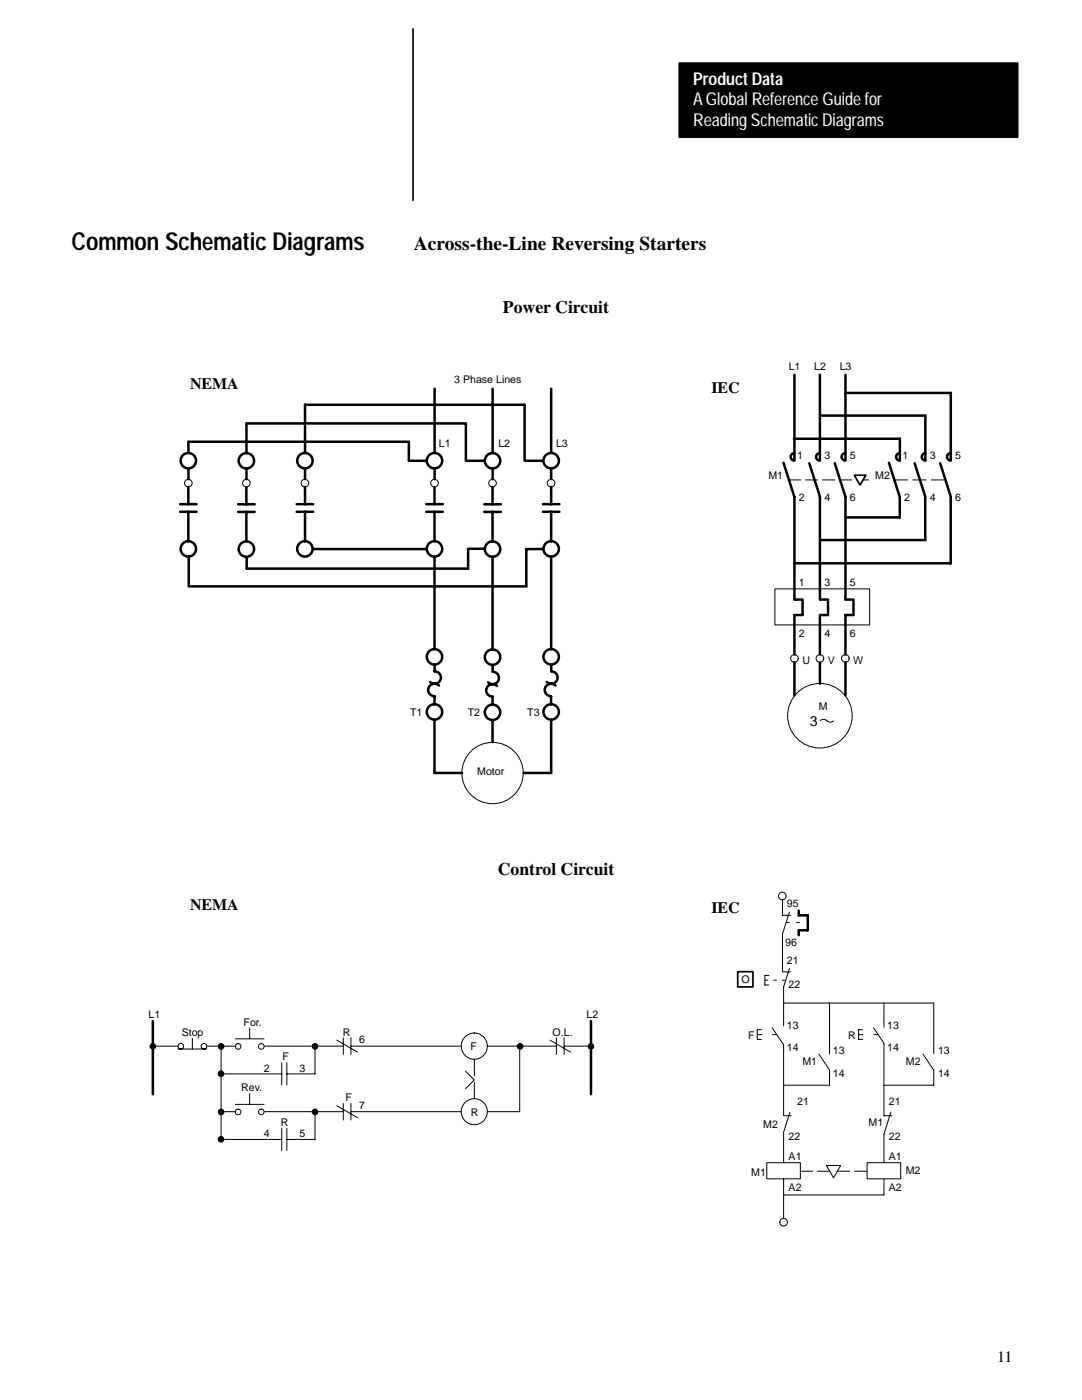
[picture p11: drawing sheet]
<svg xmlns="http://www.w3.org/2000/svg" width="216mm" height="279mm" viewBox="0 0 216 279" stroke-linecap="round" stroke-linejoin="round" font-family="sans-serif">
<path d="M82.4 5.8v34.2" fill="none" stroke="#000" stroke-width=".34"/>
<path d="M135.5 12.6h67.6v14.8h-67.6z" fill-rule="evenodd" fill="#000" stroke="#000" stroke-width=".34"/>
<g fill="none" stroke="#000" stroke-width=".2">
<path d="M110 95.7a.76 .76 0 0 0-.7 1 .76 .76 0 0 0 1.2 .3 .76 .76 0 0 0-.2-1.3h-.3M154.6 117.5h18.9v7.2h-18.9zM163.7 143.8l.4-.2h.5l1.1 .5 .6-.2M30.5 208.8h5M35.5 209.4h5.8M36.1 208.2a.56 .56 0 0 0-.5 .8 .56 .56 0 0 0 .8 .2 .56 .56 0 0 0 0-.9h-.3M38.4 207.2v2.1M41.3 208.8h5.6M44.1 208.8v18.1M44.4 214.3h11.8M47 207.3h5.7M49.8 205.1v2.2"/>
<path d="M49.8 218.2v2.2M52.8 208.8h15.7M56.2 212.1v4.4M57.2 212.1v4.4M62.9 208.8v5.5h-5.7M67.2 207.6l4.1 2.4M68.5 207.1v3.3M70 208.8h22M70 207.1v3.3M92.9 213.8l1.7 1.7-1.7 1.8M94.6 219.3a2.6 2.6 0 0 0-2.3 3.7 2.6 2.6 0 0 0 4.4 .5 2.6 2.6 0 0 0-1.5-4.2h-.6M97.3 208.8h13.7"/>
<path d="M103.7 208.9v12.9l-6.4 .1M109.7 207.6l4.2 2.4M111 207.1v3.3M112.6 207.1v3.3M112.6 208.8h5.3M44.4 221.9h2.5M44.4 227.4h11.8M47 220.4h5.7M52.8 221.9h15.7M56.2 225.2v4.4M57.2 225.2v4.4M62.9 221.9v5.5h-5.7"/>
<path d="M67.2 220.7l4.1 2.4M68.5 220.2v3.3M70 220.2v3.3M70 221.9h22"/>
<circle cx="37.6" cy="96.4" r=".75"/>
<circle cx="49.2" cy="96.4" r=".76"/>
<circle cx="60.8" cy="96.4" r=".75"/>
<circle cx="86.7" cy="96.4" r=".75"/>
<circle cx="98.3" cy="96.4" r=".75"/>
<circle cx="158.5" cy="131.4" r=".76"/>
<circle cx="163.6" cy="131.4" r=".76"/>
<circle cx="168.7" cy="131.4" r=".76"/>
<circle cx="98.3" cy="154.3" r="6.1"/>
<circle cx="163.6" cy="142.8" r="6.4"/>
<circle cx="40.7" cy="208.8" r=".56"/>
<circle cx="47.5" cy="208.8" r=".56"/>
<circle cx="52.1" cy="208.8" r=".56"/>
<circle cx="94.6" cy="208.8" r="2.61"/>
<circle cx="47.5" cy="221.9" r=".56"/>
<circle cx="52.1" cy="221.9" r=".56"/>
</g>
<g fill="none" stroke="#000" stroke-width=".5">
<path d="M86.7 77.6v12.8M98.3 77.6v12.8M110 77.6v12.8M158.5 74.8v17.1M163.6 74.8v17.1M168.7 74.8v17.1M168.7 78.4h21M189.7 78.4v13.5a.73 .73 0 0 1-.7-.7 .73 .73 0 0 1 .7-.8M37.6 88.2h44v3.7M37.6 97.2v3.4M37.6 88.2v2.2M37.6 93.5v2.1"/>
<path d="M49.2 97.3v3.3M49.2 90.4v-5.9h43.8v7.4M49.2 93.5v2.1M60.9 93.5v2.1M60.9 97.2v3.4M81.6 92h3.5M86.7 97.2v3.4M86.7 93.5v2.1M93.1 92h3.5M98.3 97.2v3.4M98.3 93.5v2.1M104.7 80.8h-43.8v9.6"/>
<path d="M104.7 80.8v11.1M104.8 92h3.5M110 93.5v2.1M110 97.2v3.4M156.3 92.4l2.2 6.7M158.4 87.6h21.2M158.5 90.4a.73 .73 0 0 0-.7 .8 .73 .73 0 0 0 .7 .7M158.5 99.2v20.4M161.5 92.4l2.1 6.7M163.6 90.4a.73 .73 0 0 0-.8 .8 .73 .73 0 0 0 .8 .7M163.6 99.1v20.5M163.6 82.9h21v9"/>
<path d="M166.6 92.4l2.1 6.7M168.7 90.4a.73 .73 0 0 0-.8 .8 .73 .73 0 0 0 .8 .7M168.7 99.1v20.5M177.4 92.4l2.1 6.7M179.5 90.4a.73 .73 0 0 0-.7 .8 .73 .73 0 0 0 .7 .7M179.5 99.2v4.1h-10.8M179.6 87.6v4.3M182.5 92.4l2.1 6.7M184.6 99.1v8.7h-20.9M184.7 90.4a.73 .73 0 0 0-.8 .8 .73 .73 0 0 0 .8 .7M187.6 92.4l2.1 6.7M189.7 99.1v13.3h-31.2"/>
<path d="M35.9 100.6h3.3M35.9 102.1h3.3M37.6 102.1v5.9M47.5 100.6h3.3M47.5 102.2h3.3M49.2 102.2v5.8M49.2 111.1v2.4h44.2M59.2 100.6h3.3M59.2 102.1h3.3M60.9 102.1v5.9M62.4 109.6h22.7M85.1 100.6h3.3"/>
<path d="M85.1 102.1h3.3M86.7 102.1v5.9M86.7 111.1v18.4M93.4 109.6v3.9M93.4 109.5h3.4M96.6 100.6h3.3M96.6 102.2h3.3M98.3 102.2v5.8M98.3 111.1v18.5M105 109.6v7.4h-67.3v-5.9M105 109.6h3.4M108.3 100.6h3.3"/>
<path d="M108.3 102.1h3.3M110 102.1v5.9M110 111.1v18.4M158.5 119.7h1.6v3h-1.5M163.6 119.7h1.6v3h-1.6M168.7 119.7h1.6v3M86.7 134a1.25 1.25 0 0 1 1.2 1.7 1.25 1.25 0 0 1-2.1 .4M86.7 132.6v1.4M87.6 136.8a1.25 1.25 0 0 0-2.1 .4 1.25 1.25 0 0 0 1.2 1.7v1.6M98.3 132.7v1.4a1.25 1.25 0 0 1 1.2 1.7 1.25 1.25 0 0 1-2.1 .4M99.2 136.9a1.25 1.25 0 0 0-2.1 .4 1.25 1.25 0 0 0 1.2 1.7v1.6M110 134a1.25 1.25 0 0 1 1.2 1.7 1.25 1.25 0 0 1-2.1 .4"/>
<path d="M110 132.6v1.4M110.9 136.8a1.25 1.25 0 0 0-2.1 .4 1.25 1.25 0 0 0 1.2 1.7v1.6M158.5 122.8v7.8M158.5 132.2v6.6M163.6 122.8v7.8M163.6 132.2v4.2M168.7 122.8v7.8M168.7 132.2v6.6M168.7 122.7h1.6M86.7 143.6v10.7h5.5M98.3 143.7v4.4M104.5 154.3h5.5"/>
<path d="M110 143.6v10.7M30.5 203.8v14.6M117.9 203.8v14.6"/>
<circle cx="37.6" cy="91.9" r="1.54"/>
<circle cx="49.2" cy="92" r="1.54"/>
<circle cx="60.8" cy="91.9" r="1.54"/>
<circle cx="86.7" cy="91.9" r="1.54"/>
<circle cx="98.3" cy="92" r="1.54"/>
<circle cx="110" cy="91.9" r="1.54"/>
<circle cx="37.6" cy="109.5" r="1.54"/>
<circle cx="49.2" cy="109.6" r="1.54"/>
<circle cx="60.8" cy="109.5" r="1.54"/>
<circle cx="86.7" cy="109.5" r="1.54"/>
<circle cx="98.3" cy="109.6" r="1.54"/>
<circle cx="110" cy="109.5" r="1.54"/>
<circle cx="86.7" cy="131.1" r="1.54"/>
<circle cx="98.3" cy="131.1" r="1.54"/>
<circle cx="110" cy="131.1" r="1.54"/>
<circle cx="86.7" cy="142.1" r="1.54"/>
<circle cx="98.3" cy="142.2" r="1.54"/>
<circle cx="110" cy="142.1" r="1.54"/>
</g>
<g fill="#000" stroke="#000" stroke-width=".2">
<circle cx="30.5" cy="208.8" r=".56"/>
<circle cx="44.1" cy="214.3" r=".56"/>
<circle cx="44.1" cy="208.8" r=".56"/>
<circle cx="62.9" cy="208.8" r=".56"/>
<circle cx="117.9" cy="208.8" r=".56"/>
<circle cx="44.1" cy="227.4" r=".56"/>
<circle cx="44.1" cy="221.9" r=".56"/>
<circle cx="62.9" cy="221.9" r=".56"/>
</g>
<path d="M94.7 211.4v7.9" fill="none" stroke="#000" stroke-width=".2" stroke-dasharray="3.3 1.2"/>
<path d="M157.3 95.8h16.1" fill="none" stroke="#000" stroke-width=".2" stroke-dasharray="2.5 .9"/>
<path d="M178.4 95.8h10.2" fill="none" stroke="#000" stroke-width=".2" stroke-dasharray="2.7 1"/>
<path d="M170.5 94.8h2.3l-1.2 2z" fill="#fff"/>
<path d="M170.5 94.8h2.3l-1.2 2z" fill="none" stroke="#000" stroke-width=".34"/>
<path d="M156.1 186.3v7.6l1.7 .1M157.5 193.3l-1.1 3.7v7.8M154.1 205.1l2.2 3.4M153 232h6.7v3.3h-6.7zM156.4 226v6M156.4 235.3v7.9M173 232h6.7v3.3h-6.7z" fill="none" stroke="#000" stroke-width=".2"/>
<circle cx="156.1" cy="178.8" r=".76" fill="#fff"/>
<g fill="none" stroke="#000" stroke-width=".2">
<path d="M152.6 194.7v1.9M152.7 196.6h.7M152.7 194.7h.8M151.1 205.5v1.9h.8M151.1 205.5h.8M156.4 216.6h9.1"/>
<circle cx="156.1" cy="178.8" r=".76"/>
</g>
<path d="M156.6 195.6h-4" fill="none" stroke="#000" stroke-width=".2" stroke-dasharray=".5 1.2"/>
<path d="M155 206.5h-3.9" fill="none" stroke="#000" stroke-width=".2" stroke-dasharray=".9 2.1"/>
<circle cx="156.4" cy="243.9" r=".76" fill="#fff"/>
<g fill="none" stroke="#000" stroke-width=".2">
<path d="M156.1 179.6l.1 3.1h1.6M157.5 182l-1.4 4.4M156.4 200.2h29.9v10.1M163.4 210.4l2.1 3.2M165.5 200.2v10.1M165.5 213.6v3M171.3 205.5v1.9M171.3 207.4h.8M171.4 205.5h.8M174.3 205.1l2.1 3.1v14.5M176.4 200.2v4.8M176.4 216.6h9.9"/>
<path d="M184.2 210.4l2.1 3.1M186.3 213.5v3.1M156.4 222.7h1.5M156.4 238.5h20M157.6 222l-1.2 3.9M176.4 235.3v3.2M176.4 222.7h1.6M177.8 222l-1.4 4.4v5.6"/>
<circle cx="156.4" cy="243.9" r=".76"/>
</g>
<path d="M159.4 181.7v1M159.4 182.7h1.8v3M161.1 185.7h-1.7v.9" fill="none" stroke="#000" stroke-width=".5"/>
<path d="M156.9 184.1h2.7" fill="none" stroke="#000" stroke-width=".2" stroke-dasharray=".6 1.5"/>
<path d="M175.2 206.5h-3.9" fill="none" stroke="#000" stroke-width=".2" stroke-dasharray=".9 2.1"/>
<path d="M164.9 232.6h2.8l-1.4 2.5z" fill="#fff"/>
<path d="M156.4 208.5v14.2M164.9 232.6h2.8l-1.4 2.5z" fill="none" stroke="#000" stroke-width=".2"/>
<path d="M159.7 233.7h5.9M167.1 233.7h5.9" fill="none" stroke="#000" stroke-width=".2" stroke-dasharray="2.5 .9"/>
<path d="M147.2 193.9h3v3.1h-3z" fill="none" stroke="#000" stroke-width=".34"/>
<circle cx="103.8" cy="208.8" r=".56" fill="#000" stroke="#000" stroke-width=".2"/>
<text font-size="4.9" x="14.2" y="49.9">Common Schematic Diagrams</text>
<text font-size="3.9" x="82.6" y="49.9">Across-the-Line Reversing Starters</text>
<g font-size="3.5" fill="#fff">
<text x="138.3" y="17">Product Data</text>
<text x="138.3" y="20.9">A Global Reference Guide for</text>
<text x="138.3" y="25.1">Reading Schematic Diagrams</text>
</g>
<g font-size="3.5">
<text x="100.4" y="62.5">Power Circuit</text>
<text x="99.3" y="174.7">Control Circuit</text>
</g>
<g font-size="3.2">
<text x="37.9" y="77.7">NEMA</text>
<text x="141.9" y="78.4">IEC</text>
<text x="37.9" y="181.5">NEMA</text>
<text x="141.9" y="182.2">IEC</text>
<text x="199" y="271.8">11</text>
</g>
<text font-size="2.8" x="161.6" y="144.9">3</text>
<g font-size="2.1">
<text x="90.6" y="76.4">3 Phase Lines</text>
<text x="157.4" y="73.9">L1</text>
<text x="162.5" y="73.9">L2</text>
<text x="167.6" y="73.9">L3</text>
<text x="87.6" y="89.3">L1</text>
<text x="99.4" y="89.3">L2</text>
<text x="111" y="89.3">L3</text>
<text x="153.3" y="95.6">M1</text>
<text x="159.1" y="91.6">1</text>
<text x="164.5" y="91.6">3</text>
<text x="169.6" y="91.6">5</text>
<text x="174.7" y="95.6">M2</text>
<text x="180.1" y="91.6">1</text>
<text x="185.5" y="91.6">3</text>
<text x="190.6" y="91.6">5</text>
<text x="159.4" y="100">2</text>
<text x="164.5" y="100">4</text>
<text x="169.6" y="100">6</text>
<text x="180.4" y="100">2</text>
<text x="185.5" y="100">4</text>
<text x="190.6" y="100">6</text>
<text x="159.4" y="117">1</text>
<text x="164.5" y="117">3</text>
<text x="169.6" y="117">5</text>
<text x="159.4" y="127.1">2</text>
<text x="164.5" y="127.1">4</text>
<text x="169.6" y="127.1">6</text>
<text x="160.1" y="132.6">U</text>
<text x="165.2" y="132.6">V</text>
<text x="170.3" y="132.6">W</text>
<text x="81.8" y="142.8">T1</text>
<text x="93.3" y="142.8">T2</text>
<text x="105.2" y="142.8">T3</text>
<text x="163.4" y="141.7">M</text>
<text x="95.2" y="154.7">Motor</text>
<text x="157" y="181.1">95</text>
<text x="156.7" y="188.7">96</text>
<text x="147.9" y="196.2">O</text>
<text x="157" y="192.5">21</text>
<text x="157.4" y="197.2">22</text>
<text x="29.6" y="203.1">L1</text>
<text x="117" y="203.1">L2</text>
<text x="36.3" y="206.8">Stop</text>
<text x="48.6" y="204.8">For.</text>
<text x="68.4" y="206.8">R</text>
<text x="71.6" y="208.2">6</text>
<text x="93.9" y="209.6">F</text>
<text x="110.3" y="206.8">O.L.</text>
<text x="149.3" y="207.4">F</text>
<text x="157" y="205.3">13</text>
<text x="157" y="209.7">14</text>
<text x="169.2" y="207.4">R</text>
<text x="177" y="205.3">13</text>
<text x="177" y="209.7">14</text>
<text x="52.7" y="214">2</text>
<text x="56.4" y="211.6">F</text>
<text x="59.8" y="214">3</text>
<text x="160.1" y="212.5">M1</text>
<text x="166.2" y="210.4">13</text>
<text x="166.2" y="214.8">14</text>
<text x="180.8" y="212.5">M2</text>
<text x="187.2" y="210.4">13</text>
<text x="187.2" y="214.8">14</text>
<text x="48.1" y="217.7">Rev.</text>
<text x="68.9" y="219.7">F</text>
<text x="71.6" y="221.4">7</text>
<text x="159.1" y="220.6">21</text>
<text x="177.4" y="220.6">21</text>
<text x="52.7" y="226.8">4</text>
<text x="56" y="224.8">R</text>
<text x="59.8" y="226.8">5</text>
<text x="94" y="222.8">R</text>
<text x="152.3" y="225.1">M2</text>
<text x="157.4" y="227.5">22</text>
<text x="173.3" y="224.8">M1</text>
<text x="177.4" y="227.5">22</text>
<text x="157.4" y="231.6">A1</text>
<text x="177.4" y="231.6">A1</text>
<text x="149.9" y="234.6">M1</text>
<text x="157.4" y="237.7">A2</text>
<text x="177.4" y="237.7">A2</text>
<text x="180.7" y="234.3">M2</text>
</g>
</svg>
